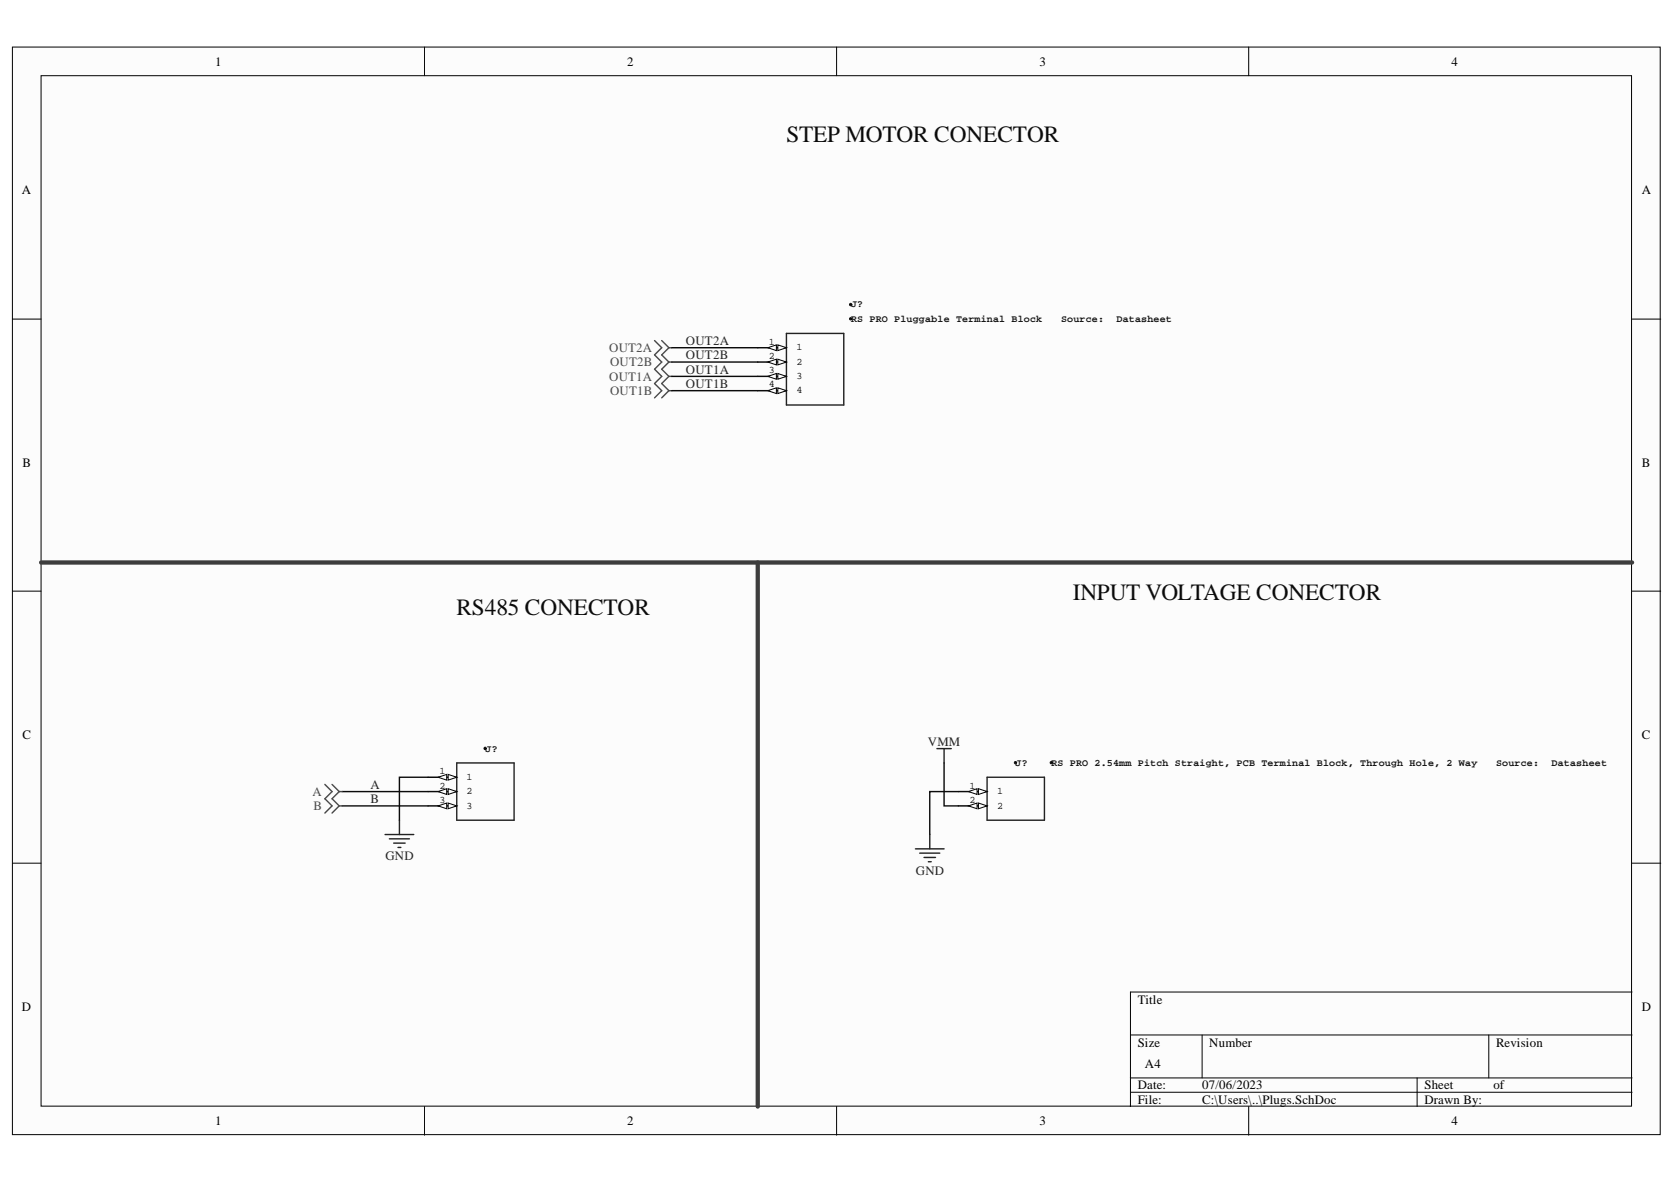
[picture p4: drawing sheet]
<svg xmlns="http://www.w3.org/2000/svg" width="297mm" height="210mm" viewBox="0 0 297 210" stroke-linecap="round" stroke-linejoin="round" font-family="sans-serif">
<g fill="#fcfcfc" stroke="#000" stroke-width=".18">
<path d="M2.2 8.3h292v192.7h-292z"/>
<path d="M7.3 13.4h281.9v182.5h-281.9z"/>
</g>
<g fill="none" stroke="#000" stroke-width=".18">
<path d="M75.2 8.3v5.1M148.3 8.3v5.1M221.3 8.3v5.1M2.2 56.5h5.1M289.3 56.5h5M2.2 104.7h5.1M289.3 104.7h5M2.2 152.9h5.1M289.3 152.9h5M289.3 175.7h-89v20.3M75.2 196v5.1M148.3 196v5.1"/>
<path d="M200.3 183.3h89M200.3 190.9h89M200.3 193.5h89M213 183.3v7.6M221.3 196v5.1M251.2 190.9v5.1M263.9 183.3v7.6"/>
</g>
<path d="M80.9 135.1h10.2v10.2h-10.2z" fill="none" stroke="#262626" stroke-width=".25"/>
<path d="M75.9 137.7h5" fill="none" stroke="#000" stroke-width=".25"/>
<g fill="#fcfcfc" stroke="#000" stroke-width=".18">
<path d="M79.4 137.2l1.5 .5-1.5 .5z"/>
<path d="M77.6 137.7l1.6-.5v1z"/>
</g>
<path d="M75.9 140.2h5" fill="none" stroke="#000" stroke-width=".25"/>
<g fill="#fcfcfc" stroke="#000" stroke-width=".18">
<path d="M79.4 139.7l1.5 .5-1.5 .5z"/>
<path d="M77.6 140.2l1.6-.5v1z"/>
</g>
<path d="M75.9 142.8h5" fill="none" stroke="#000" stroke-width=".25"/>
<g fill="#fcfcfc" stroke="#000" stroke-width=".18">
<path d="M79.4 142.2l1.5 .6-1.5 .5z"/>
<path d="M77.6 142.8l1.6-.6v1.1z"/>
</g>
<circle cx="86" cy="132.6" r=".21" fill="#0e0e0e" stroke="#0e0e0e" stroke-width=".18"/>
<path d="M139.4 59.1h10.1v12.6h-10.1z" fill="none" stroke="#262626" stroke-width=".25"/>
<path d="M134.3 61.6h5.1" fill="none" stroke="#000" stroke-width=".25"/>
<g fill="#fcfcfc" stroke="#000" stroke-width=".18">
<path d="M137.9 61.1l1.5 .5-1.5 .5z"/>
<path d="M136.1 61.6l1.5-.5v1z"/>
</g>
<path d="M134.3 64.1h5.1" fill="none" stroke="#000" stroke-width=".25"/>
<g fill="#fcfcfc" stroke="#000" stroke-width=".18">
<path d="M137.9 63.6l1.5 .5-1.5 .5z"/>
<path d="M136.1 64.1l1.5-.5v1z"/>
</g>
<path d="M134.3 66.7h5.1" fill="none" stroke="#000" stroke-width=".25"/>
<g fill="#fcfcfc" stroke="#000" stroke-width=".18">
<path d="M137.9 66.2l1.5 .5-1.5 .5z"/>
<path d="M136.1 66.7l1.5-.5v1z"/>
</g>
<path d="M134.3 69.2h5.1" fill="none" stroke="#000" stroke-width=".25"/>
<g fill="#fcfcfc" stroke="#000" stroke-width=".18">
<path d="M137.9 68.7l1.5 .5-1.5 .5z"/>
<path d="M136.1 69.2l1.5-.5v1z"/>
</g>
<g fill="#0e0e0e" stroke="#0e0e0e" stroke-width=".18">
<circle cx="150.8" cy="54" r=".21"/>
<circle cx="150.8" cy="56.5" r=".2"/>
</g>
<path d="M174.9 137.7h10.2v7.6h-10.2z" fill="none" stroke="#262626" stroke-width=".25"/>
<path d="M169.9 140.2h5" fill="none" stroke="#000" stroke-width=".25"/>
<g fill="#fcfcfc" stroke="#000" stroke-width=".18">
<path d="M173.4 139.7l1.5 .5-1.5 .5z"/>
<path d="M171.6 140.2l1.6-.5v1z"/>
</g>
<path d="M169.9 142.8h5" fill="none" stroke="#000" stroke-width=".25"/>
<g fill="#fcfcfc" stroke="#000" stroke-width=".18">
<path d="M173.4 142.2l1.5 .6-1.5 .5z"/>
<path d="M171.6 142.8l1.6-.6v1.1z"/>
</g>
<g fill="#0e0e0e" stroke="#0e0e0e" stroke-width=".18">
<circle cx="180" cy="135.1" r=".2"/>
<circle cx="186.3" cy="135.1" r=".2"/>
</g>
<path d="M166.1 132.6h2.5M167.3 132.6v2.5M68.2 147.8h5.1M69 148.6h3.6M69.8 149.3h2M70.5 150.1h.5M70.8 145.3v2.5M162.2 150.4h5.1M163 151.1h3.6M163.8 151.9h2M164.5 152.6h.5M164.8 147.8v2.6" fill="none" stroke="#262626" stroke-width=".25"/>
<path d="M119.1 61.6h15.2M119.1 64.1h15.2M119.1 66.7h15.2M119.1 69.2h15.2M75.9 137.7h-5.1v7.6M167.3 135.1v7.7h2.6M60.6 140.2h15.3M60.6 142.8h15.3M169.9 140.2h-5.1v7.6" fill="none" stroke="#0e0e0e" stroke-width=".25"/>
<g fill="none" stroke="#4c4c4c" stroke-width=".25">
<path d="M116 60.3l1.3 1.3-1.3 1.3 1.3 1.2-1.3 1.3 1.3 1.3-1.3 1.2 1.3 1.3-1.3 1.3M117.3 60.3l1.2 1.3M118.5 69.2l-1.2 1.3M118.5 66.7l-1.2 1.2 1.2 1.3M118.5 69.2h.6M118.5 64.1l-1.2 1.3 1.2 1.3M118.5 66.7h.6M118.5 61.6l-1.2 1.3 1.2 1.2M118.5 64.1h.6M118.5 61.6h.6M57.6 138.9l1.2 1.3-1.2 1.3 1.2 1.3-1.2 1.2M58.8 138.9l1.3 1.3"/>
<path d="M60.1 140.2l-1.3 1.3 1.3 1.3M60.1 140.2h.5M60.1 142.8l-1.3 1.2M60.1 142.8h.5"/>
</g>
<path d="M7.3 99.6h282M134.3 99.6v96.4" fill="none" stroke="#3d3d3d" stroke-width=".76"/>
<g font-size="4.1" fill="#0e0e0e">
<text x="139.4" y="25.2">STEP MOTOR CONECTOR</text>
<text x="190.1" y="106.4">INPUT VOLTAGE CONECTOR</text>
<text x="80.9" y="108.9">RS485 CONECTOR</text>
</g>
<g font-size="2.3">
<text x="38.1" y="11.6">1</text>
<text x="111.2" y="11.6">2</text>
<text x="184.2" y="11.6">3</text>
<text x="257.3" y="11.6">4</text>
<text x="3.9" y="34.4">A</text>
<text x="291" y="34.4">A</text>
<text x="4" y="82.6">B</text>
<text x="291" y="82.6">B</text>
<text x="4" y="130.8">C</text>
<text x="291" y="130.8">C</text>
<text x="3.9" y="179">D</text>
<text x="201.6" y="177.8">Title</text>
<text x="291" y="179">D</text>
<text x="201.6" y="185.4">Size</text>
<text x="214.3" y="185.4">Number</text>
<text x="265.1" y="185.4">Revision</text>
<text x="202.9" y="189.2">A4</text>
<text x="201.6" y="193">Date:</text>
<text x="201.6" y="195.5">File:</text>
<text x="213.1" y="193">07/06/2023</text>
<text x="213.1" y="195.5">C:\Users\..\Plugs.SchDoc</text>
<text x="252.5" y="193">Sheet</text>
<text x="252.5" y="195.5">Drawn By:</text>
<text x="264.7" y="193">of</text>
<text x="38.1" y="199.3">1</text>
<text x="111.2" y="199.3">2</text>
<text x="184.2" y="199.3">3</text>
<text x="257.3" y="199.3">4</text>
</g>
<g font-size="2.3" fill="#4c4c4c">
<text x="108" y="62.4">OUT2A</text>
<text x="108.1" y="64.9">OUT2B</text>
<text x="108" y="67.4">OUT1A</text>
<text x="108.1" y="70">OUT1B</text>
<text x="55.4" y="141">A</text>
<text x="55.5" y="143.5">B</text>
</g>
<g font-size="2.3" fill="#262626">
<text x="121.6" y="61.1">OUT2A</text>
<text x="121.6" y="63.6">OUT2B</text>
<text x="121.6" y="66.2">OUT1A</text>
<text x="121.6" y="68.7">OUT1B</text>
<text x="164.4" y="132.1">VMM</text>
<text x="65.7" y="139.7">A</text>
<text x="65.7" y="142.2">B</text>
<text x="68.3" y="152.4">GND</text>
<text x="162.3" y="154.9">GND</text>
</g>
<g font-size="1.8" fill="#0e0e0e">
<text x="150.8" y="54.4">J?</text>
<text x="150.8" y="57">RS PRO Pluggable Terminal Block</text>
<text x="188" y="57">Source:</text>
<text x="197.9" y="57">Datasheet</text>
<text x="86.1" y="133.1">J?</text>
<text x="180" y="135.7">J?</text>
<text x="186.3" y="135.7">RS PRO 2.54mm Pitch Straight, PCB Terminal Block, Through Hole, 2 Way</text>
<text x="265.1" y="135.7">Source:</text>
<text x="275" y="135.7">Datasheet</text>
</g>
<g font-size="1.8">
<text x="136.3" y="61">1</text>
<text x="136.3" y="63.6">2</text>
<text x="141.2" y="62">1</text>
<text x="141.2" y="64.6">2</text>
<text x="136.3" y="66.1">3</text>
<text x="136.3" y="68.6">4</text>
<text x="141.2" y="67.1">3</text>
<text x="141.2" y="69.6">4</text>
<text x="77.9" y="137.2">1</text>
<text x="77.9" y="139.7">2</text>
<text x="77.9" y="142.2">3</text>
<text x="82.7" y="138.2">1</text>
<text x="82.7" y="140.7">2</text>
<text x="82.7" y="143.3">3</text>
<text x="171.8" y="139.7">1</text>
<text x="171.8" y="142.2">2</text>
<text x="176.7" y="140.7">1</text>
<text x="176.7" y="143.3">2</text>
</g>
</svg>
